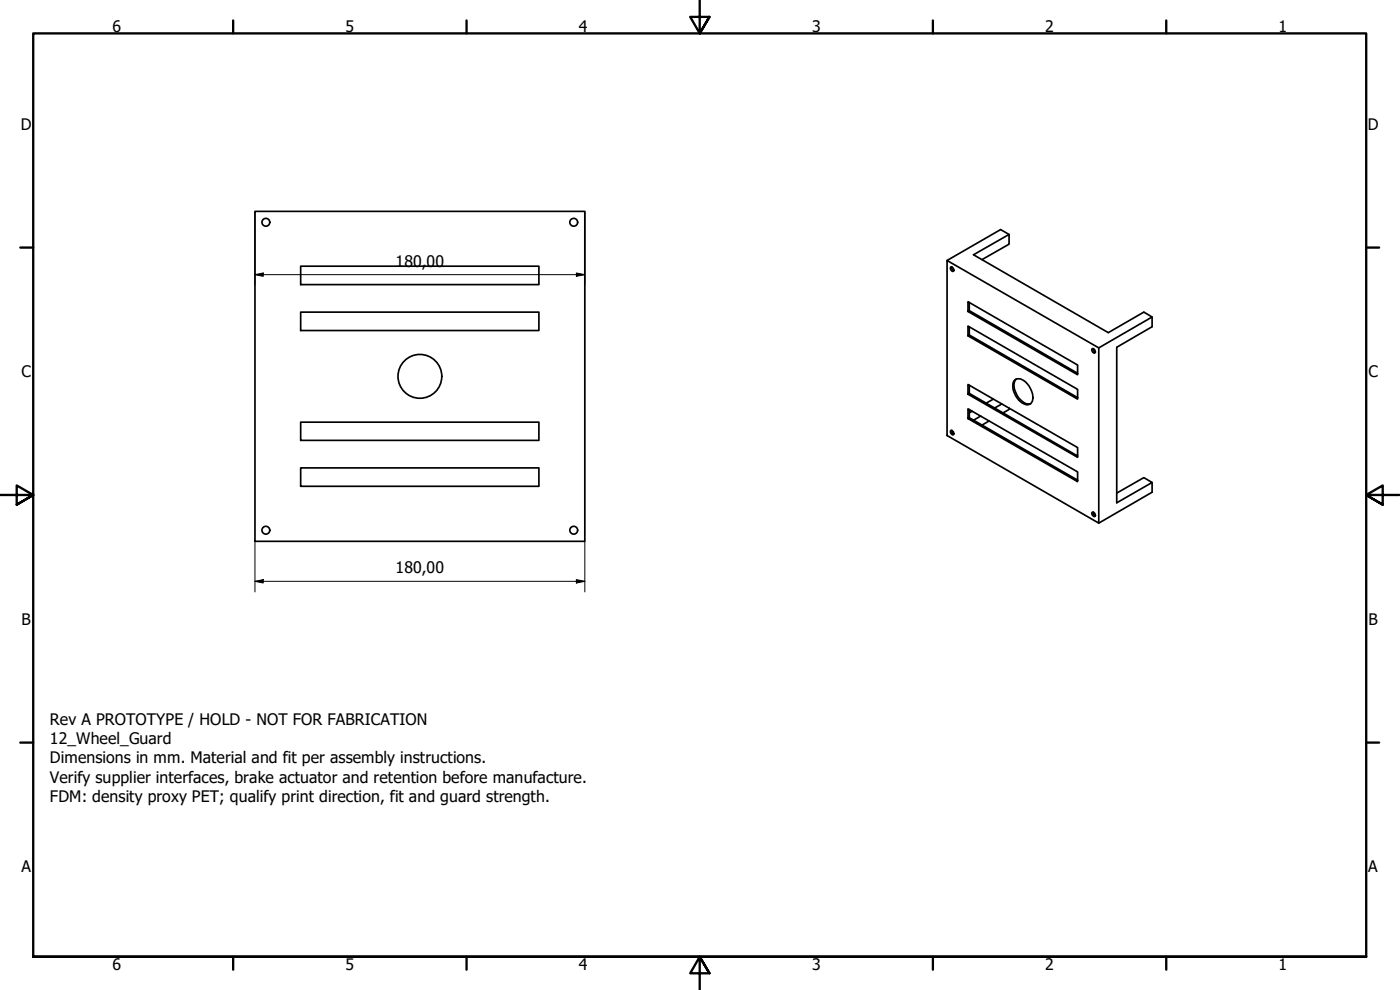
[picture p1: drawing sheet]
<svg xmlns="http://www.w3.org/2000/svg" width="420mm" height="297mm" viewBox="0 0 420 297" stroke-linecap="round" stroke-linejoin="round" font-family="sans-serif">
<!-- layer: Visible (ISO) -->
<g fill="none" stroke="#000" stroke-width=".51">
<path d="M76.5 63.4h99v99h-99zM90.2 79.9h71.5v5.5h-71.5zM284.2 78.2l45.6 26.2v52.6l-45.6-26.3zM294.7 77.9l8.1-4.6v-3l-10.6 6.1 40.4 23.4 10.7-6.2 2.5 1.5v2.9l-10.6 6.2v46.7l10.6-6.1-2.5-1.5-8.1 4.6M302.8 70.3l-2.5-1.4-16.1 9.3M90.2 93.6h71.5v5.6h-71.5zM285.3 80.1a.75 .75 0 0 1 .8 .5 .75 .75 0 0 1-.2 .9l-.6-.6zM285.6 80.1l.2 .8 .5 .3M290.5 93.5l32.9 18.9v-2.9l-32.9-19v3l.4-.3 32.5 18.8M290.9 90.7v2.5M290.9 98v2.5M345.8 95.1l-16 9.3"/>
<path d="M290.5 100.8l32.9 18.9v-2.9l-32.9-19v3l.4-.3 32.5 18.8M290.5 118.3l32.9 18.9v-2.9l-32.9-18.9v2.9l.4-.3 32.5 18.8M290.9 115.6v2.4M298.1 119.7l-2.1 1.3M304.5 114a2.77 2.77 0 0 1 3.9 1.3 5.2 5.2 0 0 1 1.2 5.5 1.87 1.87 0 0 1-2.8 .2 6.2 6.2 0 0 1-2.6-6.6zM305.1 113.7a3.6 3.6 0 0 0 0 4.5 4.4 4.4 0 0 0 4.2 2.9M327.8 104.6a.75 .75 0 0 1 .8 .5 .75 .75 0 0 1-.2 .9l-.6-.6zM328.1 104.6l.2 .8 .4 .3M90.2 126.7h71.5v5.4h-71.5zM285.3 129.2a.71 .71 0 0 1 .8 .4 .71 .71 0 0 1-.2 .9l-.6-.6zM285.6 129.1l.2 .8 .5 .3M286.1 129.6l-.3 .2"/>
<path d="M290.5 125.6l32.9 18.9v-2.9l-32.9-18.9v2.9l.4-.3 32.5 18.8M290.9 122.9v2.4M291.8 123.4l-.9 .5M294.3 124.8l-2.1 1.3M296.9 126.3l-2.2 1.3M300.7 121.2l-2.2 1.2M302.8 122.4v.5l-1.7 1M90.2 140.4h71.5v5.5h-71.5zM327.8 153.7a.71 .71 0 0 1 .8 .4 .71 .71 0 0 1-.2 .9l-.7-.8zM328.1 153.7l.2 .7 .4 .3M345.8 144.8v2.9l-16 9.3"/>
<circle cx="79.8" cy="66.7" r="1.17"/>
<circle cx="172.2" cy="66.7" r="1.17"/>
<circle cx="126" cy="112.9" r="6.6"/>
<circle cx="79.8" cy="159.1" r="1.17"/>
<circle cx="172.2" cy="159.1" r="1.17"/>
</g>
<!-- layer: Border (ISO) -->
<g fill="none" stroke="#000" stroke-width=".7">
<path d="M70 6.1v3.9M140 6.1v3.9M210 0v10l-2.9-4.9h5.8l-2.9 4.9 2.9-4.9M280 6.1v3.9M350 6.1v3.9M6.1 74.3h3.9M410 74.3h3.9M0 148.5h10l-5-2.8v5.7l5-2.9-5 2.9M420 148.5h-10l5-2.8v5.7l-5-2.9 5 2.9M6.1 222.8h3.9M410 222.8h3.9M10 287.1v-277.1h400v277.1h-400h400"/>
<path d="M70 287.1v3.8M140 287.1v3.8M212.9 292l-2.9-4.9 2.9 4.9h-5.8l2.9-4.9v9.9M280 287.1v3.8M350 287.1v3.8"/>
</g>
<!-- layer: Dimension (ISO) -->
<path d="M76.5 63.4v22.2M175.5 63.4v22.2M76.5 82.4l2.5-.5v1zM76.5 82.4h99M173 81.9l2.5 .5-2.5 .5zM76.5 174.4l2.5-.5v1zM76.5 174.4h99M76.5 162.4v15.2M173 173.9l2.5 .5-2.5 .5zM175.5 162.4v15.2" fill="none" stroke="#000" stroke-width=".3"/>
<path d="M76.5 82.4l2.5-.5v1zM173 81.9l2.5 .5-2.5 .5zM76.5 174.4l2.5-.5v1zM173 173.9l2.5 .5-2.5 .5z" fill="#000"/>
<g font-size="4.8">
<text x="33.7" y="9.6">6</text>
<text x="103.7" y="9.6">5</text>
<text x="173.7" y="9.6">4</text>
<text x="243.7" y="9.6">3</text>
<text x="313.7" y="9.6">2</text>
<text x="383.7" y="9.6">1</text>
<text x="6.2" y="38.9">D</text>
<text x="410.5" y="38.9">D</text>
<text x="118.7" y="80">180,00</text>
<text x="6.4" y="113.1">C</text>
<text x="410.7" y="113.1">C</text>
<text x="118.7" y="172">180,00</text>
<text x="6.4" y="187.4">B</text>
<text x="410.7" y="187.4">B</text>
<text x="15" y="217.5">Rev A PROTOTYPE / HOLD - NOT FOR FABRICATION</text>
<text x="15" y="223.3">12_Wheel_Guard</text>
<text x="15" y="229">Dimensions in mm. Material and fit per assembly instructions.</text>
<text x="15" y="234.8">Verify supplier interfaces, brake actuator and retention before manufacture.</text>
<text x="15" y="240.6">FDM: density proxy PET; qualify print direction, fit and guard strength.</text>
<text x="6.4" y="261.7">A</text>
<text x="410.7" y="261.7">A</text>
<text x="33.7" y="290.9">6</text>
<text x="103.7" y="290.9">5</text>
<text x="173.7" y="290.9">4</text>
<text x="243.7" y="290.9">3</text>
<text x="313.7" y="290.9">2</text>
<text x="383.7" y="290.9">1</text>
</g>
</svg>
